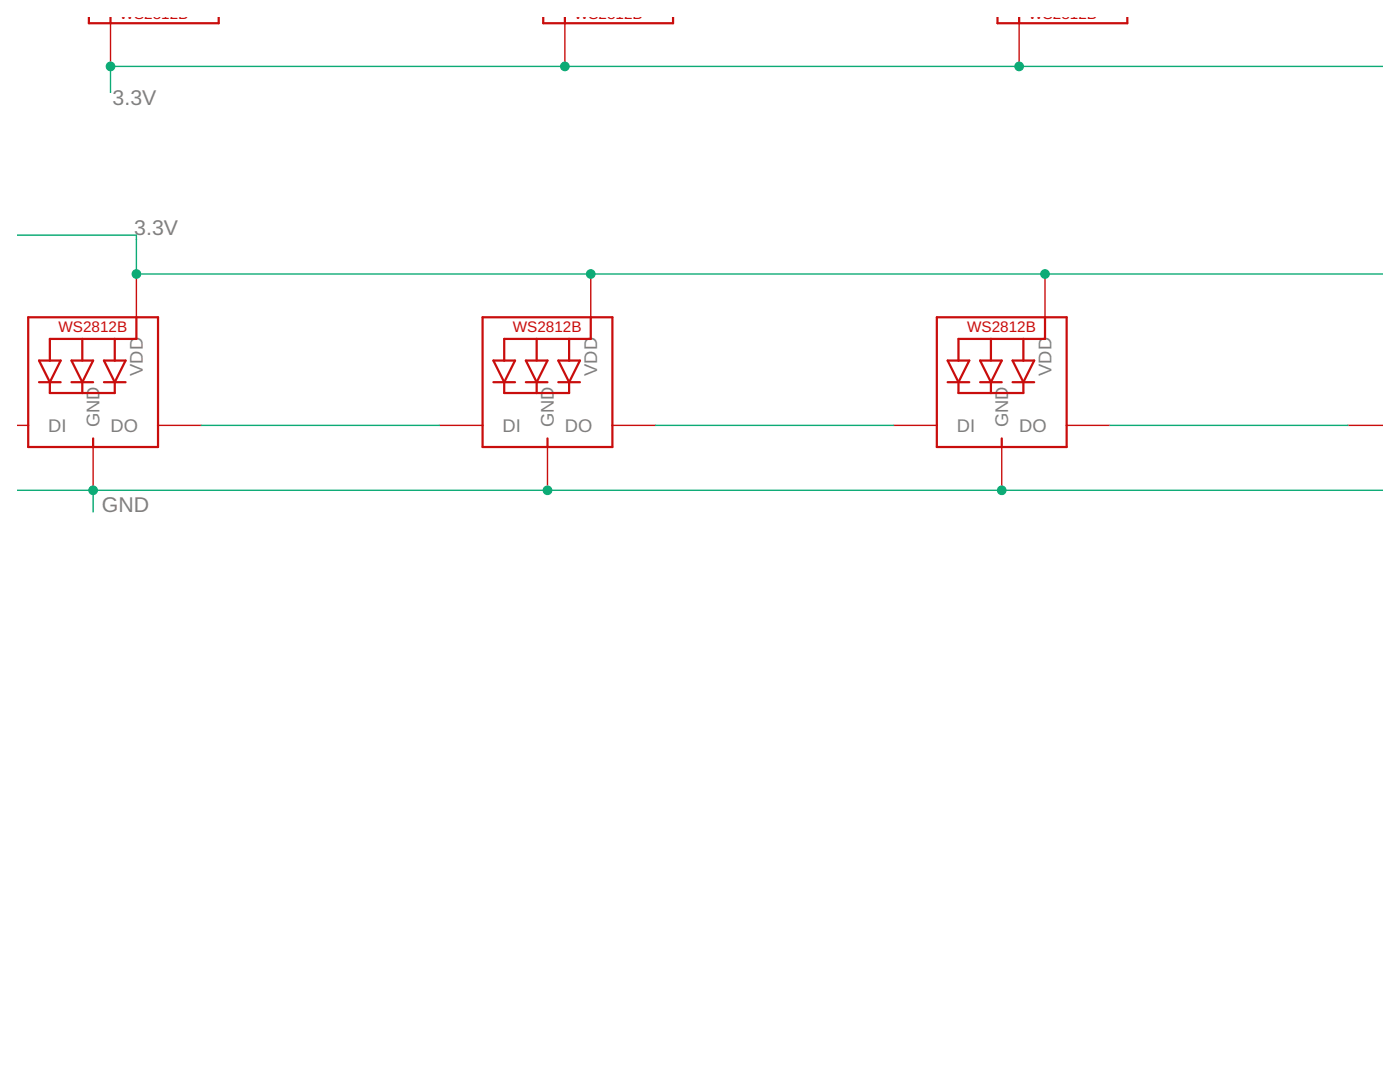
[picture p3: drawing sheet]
<svg xmlns="http://www.w3.org/2000/svg" width="279mm" height="216mm" viewBox="0 0 279 216" stroke-linecap="round" stroke-linejoin="round" font-family="sans-serif">
<g fill="none" stroke="#c90d0c" stroke-width=".28">
<path d="M22.1 4.6v8.7M112.7 4.6v8.7M203.4 4.6v8.7M27.2 54.7v8.6M117.9 54.7v8.6M208.6 54.7v8.6M3.4 84.9h2.2M18.6 89.2v8.6M31.5 84.9h8.7M87.7 84.9h8.6M109.3 89.2v8.6M122.2 84.9h8.7"/>
<path d="M178.3 84.9h8.7M199.9 89.2v8.6M212.9 84.9h8.6M269 84.9h7"/>
</g>
<g fill="none" stroke="#c90d0c" stroke-width=".44">
<path d="M17.7 3.4v1.2h25.9v-1.2M22.1 3.4v1.2M108.4 3.4v1.2h25.9v-1.2M112.7 3.4v1.2M199.1 3.4v1.2h25.9v-1.2M203.4 3.4v1.2M5.6 63.3h25.9v25.9h-25.9zM7.8 71.9h4.3l-2.2 4.4zM7.8 76.3h4.3M9.9 76.3v2.1h13v-2.1M14.3 71.9h4.3l-2.2 4.4zM14.3 76.3h4.3"/>
<path d="M16.4 67.6v4.3M16.4 76.3v2.1M20.7 71.9h4.4l-2.2 4.4zM20.7 76.3h4.4M22.9 67.6v4.3M27.2 63.3v4.3h-17.3v4.3M96.3 63.3h25.9v25.9h-25.9zM98.5 71.9h4.3l-2.2 4.4zM98.5 76.3h4.3M100.6 76.3v2.1h13v-2.1M104.9 71.9h4.4l-2.2 4.4zM104.9 76.3h4.4"/>
<path d="M107.1 67.6v4.3M107.1 76.3v2.1M111.4 71.9h4.3l-2.1 4.4zM111.4 76.3h4.3M113.6 67.6v4.3M117.9 63.3v4.3h-17.3v4.3M187 63.3h25.9v25.9h-25.9zM189.1 71.9h4.3l-2.1 4.4zM189.1 76.3h4.3M191.3 76.3v2.1h12.9v-2.1M195.6 71.9h4.3l-2.1 4.4zM195.6 76.3h4.3"/>
<path d="M197.8 67.6v4.3M197.8 76.3v2.1M202.1 71.9h4.3l-2.2 4.4zM202.1 76.3h4.3M204.2 67.6v4.3M208.6 63.3v4.3h-17.3v4.3M18.6 87.5v1.7M109.3 87.5v1.7M199.9 87.5v1.7"/>
</g>
<path d="M22 18.4h.1M276 13.3h-253.9v5.1M3.4 46.9h23.8v7.8h248.8M27.2 47.8h.1M3.4 97.8h272.6M18.6 97.8v4.4M40.2 84.9h47.5M130.9 84.9h47.4M221.5 84.9h47.5" fill="none" stroke="#0dab76" stroke-width=".28"/>
<g fill="#0dab76" stroke="#0dab76" stroke-width=".2">
<circle cx="18.6" cy="97.8" r=".87"/>
<circle cx="109.3" cy="97.8" r=".87"/>
<circle cx="199.9" cy="97.8" r=".87"/>
<circle cx="27.2" cy="54.7" r=".87"/>
<circle cx="117.9" cy="54.7" r=".87"/>
<circle cx="208.6" cy="54.7" r=".87"/>
<circle cx="112.7" cy="13.3" r=".87"/>
<circle cx="203.4" cy="13.3" r=".87"/>
<circle cx="22.1" cy="13.3" r=".87"/>
</g>
<g font-size="4.3" fill="#808080">
<text x="22.5" y="21">3.3V</text>
<text x="26.8" y="46.9">3.3V</text>
<text x="20.3" y="102.2">GND</text>
</g>
<g font-size="3.7" fill="#808080">
<text x="28.5" y="75" transform="rotate(-90 28.5 75)">VDD</text>
<text x="119.2" y="75" transform="rotate(-90 119.2 75)">VDD</text>
<text x="209.8" y="75" transform="rotate(-90 209.8 75)">VDD</text>
<text x="9.6" y="86.2">DI</text>
<text x="19.9" y="85.2" transform="rotate(-90 19.9 85.2)">GND</text>
<text x="22.1" y="86.2">DO</text>
<text x="100.3" y="86.2">DI</text>
<text x="110.6" y="85.2" transform="rotate(-90 110.6 85.2)">GND</text>
<text x="112.7" y="86.2">DO</text>
<text x="190.9" y="86.2">DI</text>
<text x="201.2" y="85.2" transform="rotate(-90 201.2 85.2)">GND</text>
<text x="203.4" y="86.2">DO</text>
</g>
<g font-size="3" fill="#c90d0c">
<text x="23.9" y="3.8">WS2812B</text>
<text x="114.6" y="3.8">WS2812B</text>
<text x="205.2" y="3.8">WS2812B</text>
<text x="11.7" y="66.3">WS2812B</text>
<text x="102.3" y="66.3">WS2812B</text>
<text x="193" y="66.3">WS2812B</text>
</g>
</svg>
